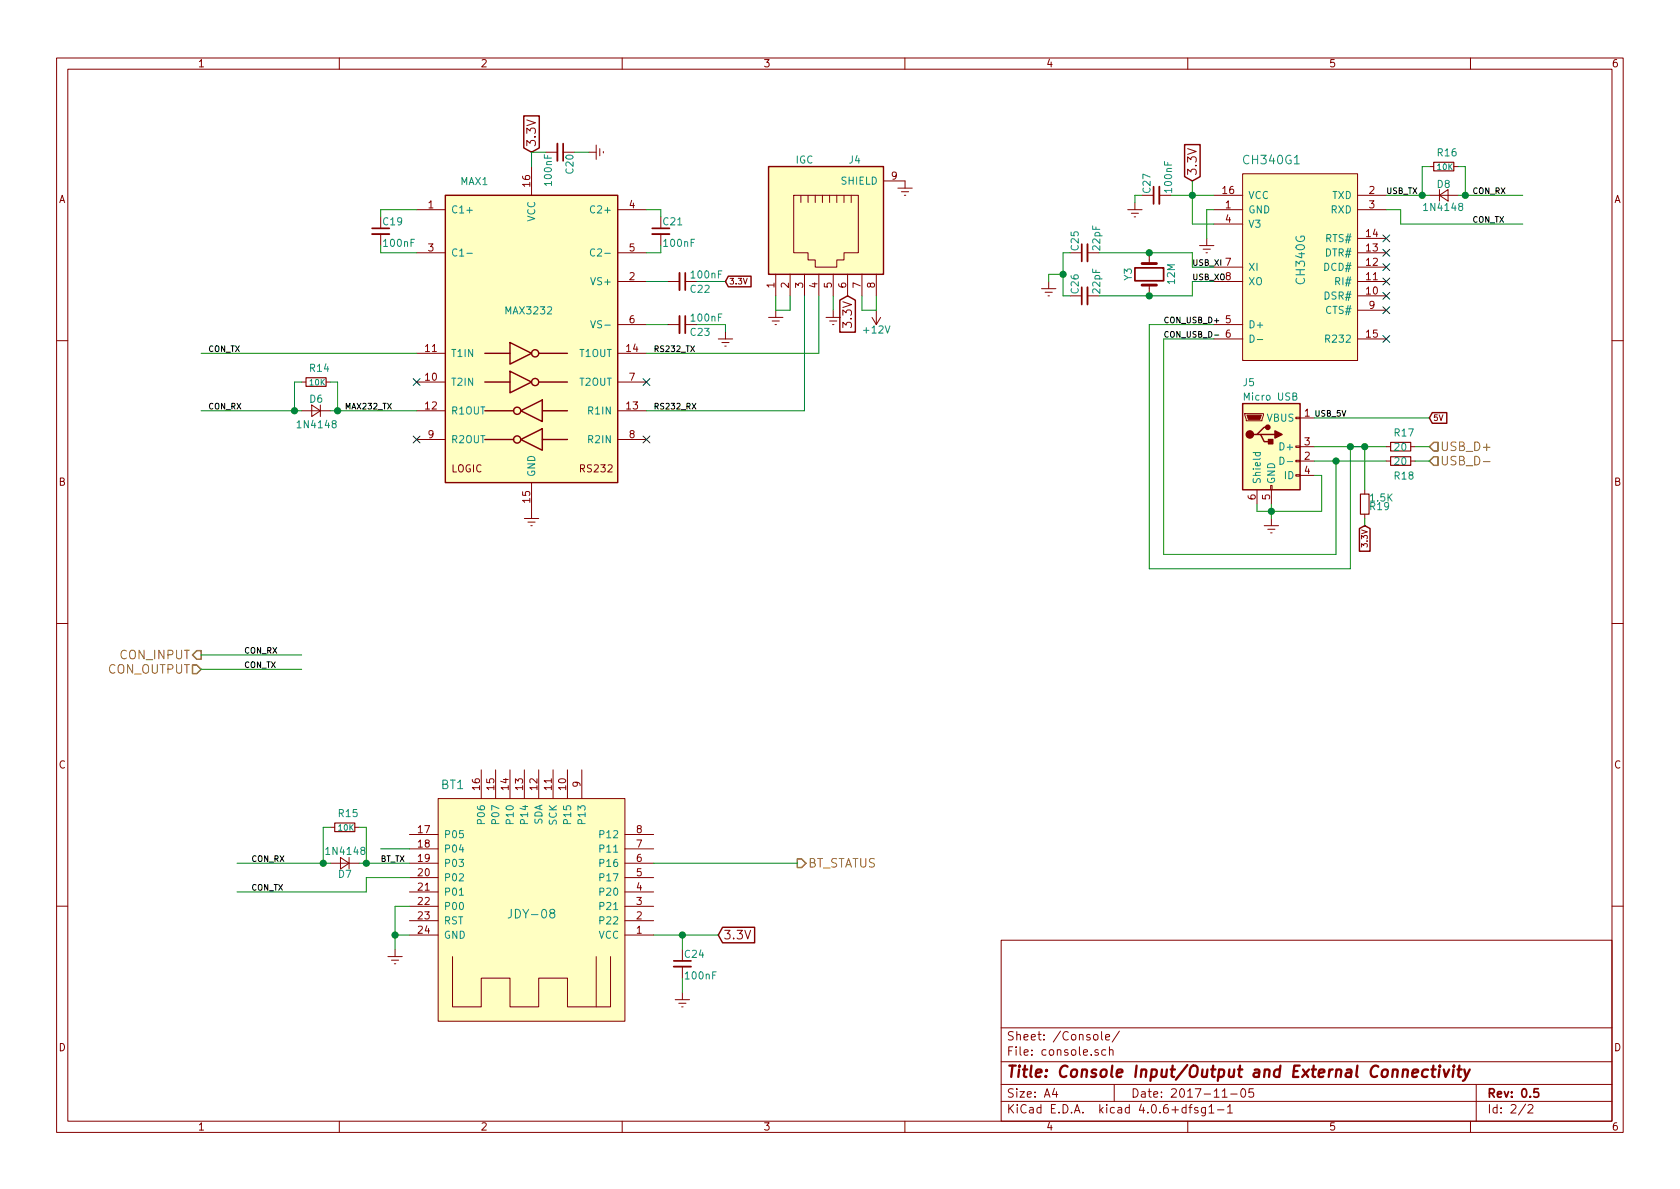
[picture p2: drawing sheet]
EESchema Schematic File Version 2
LIBS:power
LIBS:device
LIBS:transistors
LIBS:conn
LIBS:linear
LIBS:regul
LIBS:74xx
LIBS:cmos4000
LIBS:adc-dac
LIBS:memory
LIBS:xilinx
LIBS:microcontrollers
LIBS:dsp
LIBS:microchip
LIBS:analog_switches
LIBS:motorola
LIBS:texas
LIBS:intel
LIBS:audio
LIBS:interface
LIBS:digital-audio
LIBS:philips
LIBS:display
LIBS:cypress
LIBS:siliconi
LIBS:opto
LIBS:atmel
LIBS:contrib
LIBS:valves
LIBS:stm32
LIBS:ogntracker
LIBS:switches
LIBS:kedder
LIBS:ogntracker-cache
EELAYER 25 0
EELAYER END
$Descr A4 11693 8268
encoding utf-8
Sheet 2 2
Title "Console Input/Output and External Connectivity"
Date "2017-11-05"
Rev "0.5"
Comp ""
Comment1 ""
Comment2 ""
Comment3 ""
Comment4 ""
$EndDescr
$Comp
L MAX232 MAX1
U 1 1
P 3700 2350
F 0 "MAX1" H 3400 3450 50  0000 R CNN
F 1 "MAX3232" H 3850 2550 50  0000 R CNN
F 2 "Housings_SOIC:SOIC-16_3.9x9.9mm_Pitch1.27mm" H 3750 1300 50  0001 L CNN
F 3 "" H 3700 2450 50  0001 C CNN
	1    3700 2350
	1    0    0    -1  
$EndComp
Text GLabel 3700 1050 1    60   Input ~ 0
3.3V
$Comp
L Earth #PWR025
U 1 1
P 3700 3550
F 0 "#PWR025" H 3700 3300 50  0001 C CNN
F 1 "Earth" H 3700 3400 50  0001 C CNN
F 2 "" H 3700 3550 50  0001 C CNN
F 3 "" H 3700 3550 50  0001 C CNN
	1    3700 3550
	1    0    0    -1  
$EndComp
$Comp
L C_Small C21
U 1 1
P 4600 1600
F 0 "C21" H 4610 1670 50  0000 L CNN
F 1 "100nF" H 4610 1520 50  0000 L CNN
F 2 "Capacitors_SMD:C_0805" H 4600 1600 50  0001 C CNN
F 3 "" H 4600 1600 50  0001 C CNN
	1    4600 1600
	1    0    0    -1  
$EndComp
$Comp
L C_Small C19
U 1 1
P 2650 1600
F 0 "C19" H 2660 1670 50  0000 L CNN
F 1 "100nF" H 2660 1520 50  0000 L CNN
F 2 "Capacitors_SMD:C_0805" H 2650 1600 50  0001 C CNN
F 3 "" H 2650 1600 50  0001 C CNN
	1    2650 1600
	1    0    0    -1  
$EndComp
$Comp
L C_Small C22
U 1 1
P 4750 1950
F 0 "C22" V 4800 2000 50  0000 L CNN
F 1 "100nF" V 4700 2000 50  0000 L CNN
F 2 "Capacitors_SMD:C_0805" H 4750 1950 50  0001 C CNN
F 3 "" H 4750 1950 50  0001 C CNN
	1    4750 1950
	0    1    1    0   
$EndComp
$Comp
L C_Small C23
U 1 1
P 4750 2250
F 0 "C23" V 4800 2300 50  0000 L CNN
F 1 "100nF" V 4700 2300 50  0000 L CNN
F 2 "Capacitors_SMD:C_0805" H 4750 2250 50  0001 C CNN
F 3 "" H 4750 2250 50  0001 C CNN
	1    4750 2250
	0    1    1    0   
$EndComp
$Comp
L Earth #PWR026
U 1 1
P 5050 2300
F 0 "#PWR026" H 5050 2050 50  0001 C CNN
F 1 "Earth" H 5050 2150 50  0001 C CNN
F 2 "" H 5050 2300 50  0001 C CNN
F 3 "" H 5050 2300 50  0001 C CNN
	1    5050 2300
	1    0    0    -1  
$EndComp
$Comp
L RJ45 J4
U 1 1
P 5750 1600
F 0 "J4" H 5950 2100 50  0000 C CNN
F 1 "IGC" H 5600 2100 50  0000 C CNN
F 2 "OGN Tracker:RJ45_SOCKET_SHLD" H 5750 1600 50  0001 C CNN
F 3 "" H 5750 1600 50  0001 C CNN
	1    5750 1600
	1    0    0    -1  
$EndComp
$Comp
L Earth #PWR027
U 1 1
P 6300 1250
F 0 "#PWR027" H 6300 1000 50  0001 C CNN
F 1 "Earth" H 6300 1100 50  0001 C CNN
F 2 "" H 6300 1250 50  0001 C CNN
F 3 "" H 6300 1250 50  0001 C CNN
	1    6300 1250
	1    0    0    -1  
$EndComp
$Comp
L Earth #PWR028
U 1 1
P 5400 2150
F 0 "#PWR028" H 5400 1900 50  0001 C CNN
F 1 "Earth" H 5400 2000 50  0001 C CNN
F 2 "" H 5400 2150 50  0001 C CNN
F 3 "" H 5400 2150 50  0001 C CNN
	1    5400 2150
	1    0    0    -1  
$EndComp
$Comp
L +12V #PWR029
U 1 1
P 6100 2150
F 0 "#PWR029" H 6100 2000 50  0001 C CNN
F 1 "+12V" H 6100 2290 50  0000 C CNN
F 2 "" H 6100 2150 50  0001 C CNN
F 3 "" H 6100 2150 50  0001 C CNN
	1    6100 2150
	-1   0    0    1   
$EndComp
$Comp
L Earth #PWR030
U 1 1
P 5800 2150
F 0 "#PWR030" H 5800 1900 50  0001 C CNN
F 1 "Earth" H 5800 2000 50  0001 C CNN
F 2 "" H 5800 2150 50  0001 C CNN
F 3 "" H 5800 2150 50  0001 C CNN
	1    5800 2150
	1    0    0    -1  
$EndComp
Text GLabel 5900 2050 3    60   Input ~ 0
3.3V
$Comp
L C_Small C20
U 1 1
P 3900 1050
F 0 "C20" H 3910 1120 50  0000 L CNN
F 1 "100nF" H 3910 970 50  0000 L CNN
F 2 "Capacitors_SMD:C_0805" H 3900 1050 50  0001 C CNN
F 3 "" H 3900 1050 50  0001 C CNN
	1    3900 1050
	0    1    1    0   
$EndComp
$Comp
L Earth #PWR031
U 1 1
P 4100 1050
F 0 "#PWR031" H 4100 800 50  0001 C CNN
F 1 "Earth" H 4100 900 50  0001 C CNN
F 2 "" H 4100 1050 50  0001 C CNN
F 3 "" H 4100 1050 50  0001 C CNN
	1    4100 1050
	0    -1   -1   0   
$EndComp
$Comp
L D_Small D6
U 1 1
P 2200 2850
F 0 "D6" H 2150 2800 50  0000 L TNN
F 1 "1N4148" H 2050 2950 50  0000 L CNN
F 2 "Diodes_SMD:D_1206" V 2200 2850 50  0001 C CNN
F 3 "" V 2200 2850 50  0001 C CNN
	1    2200 2850
	-1   0    0    1   
$EndComp
$Comp
L R_Small R14
U 1 1
P 2200 2650
F 0 "R14" V 2100 2600 50  0000 L CNN
F 1 "10K" V 2200 2600 40  0000 L CNN
F 2 "Resistors_SMD:R_0805" H 2200 2650 50  0001 C CNN
F 3 "" H 2200 2650 50  0001 C CNN
	1    2200 2650
	0    1    1    0   
$EndComp
Text HLabel 1400 4550 0    60   Output ~ 0
CON_INPUT
Text HLabel 1400 4650 0    60   Input ~ 0
CON_OUTPUT
$Comp
L JDY-08 BT1
U 1 1
P 3700 6300
F 0 "BT1" H 3150 7150 60  0000 C CNN
F 1 "JDY-08" H 3700 6250 60  0000 C CNN
F 2 "OGN Tracker:JDY-08" H 3900 5850 60  0001 C CNN
F 3 "" H 3900 5850 60  0001 C CNN
	1    3700 6300
	1    0    0    -1  
$EndComp
$Comp
L CH340G CH340G1
U 1 1
P 9000 1800
F 0 "CH340G1" H 8850 2500 60  0000 C CNN
F 1 "CH340G" V 9050 1800 60  0000 C CNN
F 2 "Housings_SOIC:SOIC-16_3.9x9.9mm_Pitch1.27mm" H 9000 1800 60  0001 C CNN
F 3 "" H 9000 1800 60  0001 C CNN
	1    9000 1800
	1    0    0    -1  
$EndComp
$Comp
L USB_OTG J5
U 1 1
P 8850 3100
F 0 "J5" H 8650 3550 50  0000 L CNN
F 1 "Micro USB" H 8650 3450 50  0000 L CNN
F 2 "OGN Tracker:USB_Micro" H 9000 3050 50  0001 C CNN
F 3 "" H 9000 3050 50  0001 C CNN
	1    8850 3100
	1    0    0    -1  
$EndComp
$Comp
L Crystal Y3
U 1 1
P 8000 1900
F 0 "Y3" H 8000 2050 50  0000 C CNN
F 1 "12M" H 8000 1750 50  0000 C CNN
F 2 "Crystals:Crystal_HC49-4H_Vertical" H 8000 1900 50  0001 C CNN
F 3 "" H 8000 1900 50  0001 C CNN
	1    8000 1900
	0    -1   -1   0   
$EndComp
Text Label 1700 4550 0    40   ~ 0
CON_RX
Text Label 1700 4650 0    40   ~ 0
CON_TX
Text Label 10250 1350 0    40   ~ 0
CON_RX
Text Label 10250 1550 0    40   ~ 0
CON_TX
$Comp
L D_Small D8
U 1 1
P 10050 1350
F 0 "D8" H 10000 1430 50  0000 L CNN
F 1 "1N4148" H 9900 1270 50  0000 L CNN
F 2 "Diodes_SMD:D_1206" V 10050 1350 50  0001 C CNN
F 3 "" V 10050 1350 50  0001 C CNN
	1    10050 1350
	1    0    0    -1  
$EndComp
$Comp
L R_Small R16
U 1 1
P 10050 1150
F 0 "R16" V 9950 1100 50  0000 L CNN
F 1 "10K" V 10050 1100 40  0000 L CNN
F 2 "Resistors_SMD:R_0805" H 10050 1150 50  0001 C CNN
F 3 "" H 10050 1150 50  0001 C CNN
	1    10050 1150
	0    1    1    0   
$EndComp
$Comp
L C_Small C26
U 1 1
P 7550 2050
F 0 "C26" H 7560 2120 50  0000 L CNN
F 1 "22pF" H 7560 1970 50  0000 L CNN
F 2 "Capacitors_SMD:C_0603_HandSoldering" H 7550 2050 50  0001 C CNN
F 3 "" H 7550 2050 50  0001 C CNN
	1    7550 2050
	0    -1   -1   0   
$EndComp
$Comp
L C_Small C25
U 1 1
P 7550 1750
F 0 "C25" H 7560 1820 50  0000 L CNN
F 1 "22pF" H 7560 1670 50  0000 L CNN
F 2 "Capacitors_SMD:C_0603_HandSoldering" H 7550 1750 50  0001 C CNN
F 3 "" H 7550 1750 50  0001 C CNN
	1    7550 1750
	0    -1   -1   0   
$EndComp
$Comp
L Earth #PWR032
U 1 1
P 7300 1950
F 0 "#PWR032" H 7300 1700 50  0001 C CNN
F 1 "Earth" H 7300 1800 50  0001 C CNN
F 2 "" H 7300 1950 50  0001 C CNN
F 3 "" H 7300 1950 50  0001 C CNN
	1    7300 1950
	1    0    0    -1  
$EndComp
$Comp
L Earth #PWR033
U 1 1
P 8400 1650
F 0 "#PWR033" H 8400 1400 50  0001 C CNN
F 1 "Earth" H 8400 1500 50  0001 C CNN
F 2 "" H 8400 1650 50  0001 C CNN
F 3 "" H 8400 1650 50  0001 C CNN
	1    8400 1650
	1    0    0    -1  
$EndComp
Text GLabel 8300 1250 1    60   Input ~ 0
3.3V
Text GLabel 9950 2900 2    40   Input ~ 0
5V
$Comp
L Earth #PWR034
U 1 1
P 8850 3600
F 0 "#PWR034" H 8850 3350 50  0001 C CNN
F 1 "Earth" H 8850 3450 50  0001 C CNN
F 2 "" H 8850 3600 50  0001 C CNN
F 3 "" H 8850 3600 50  0001 C CNN
	1    8850 3600
	1    0    0    -1  
$EndComp
NoConn ~ 4500 2650
NoConn ~ 4500 3050
NoConn ~ 2900 2650
NoConn ~ 2900 3050
NoConn ~ 9650 2350
NoConn ~ 9650 2150
NoConn ~ 9650 2050
NoConn ~ 9650 1950
NoConn ~ 9650 1850
NoConn ~ 9650 1750
NoConn ~ 9650 1650
Text GLabel 5000 6500 2    60   Input ~ 0
3.3V
$Comp
L Earth #PWR035
U 1 1
P 2750 6600
F 0 "#PWR035" H 2750 6350 50  0001 C CNN
F 1 "Earth" H 2750 6450 50  0001 C CNN
F 2 "" H 2750 6600 50  0001 C CNN
F 3 "" H 2750 6600 50  0001 C CNN
	1    2750 6600
	1    0    0    -1  
$EndComp
Wire Wire Line
	4500 1450 4600 1450
Wire Wire Line
	4600 1450 4600 1500
Wire Wire Line
	4500 1750 4600 1750
Wire Wire Line
	4600 1750 4600 1700
Wire Wire Line
	2900 1450 2650 1450
Wire Wire Line
	2650 1450 2650 1500
Wire Wire Line
	2900 1750 2650 1750
Wire Wire Line
	2650 1750 2650 1700
Wire Wire Line
	4500 2250 4650 2250
Wire Wire Line
	4850 2250 5050 2250
Wire Wire Line
	4850 1950 5050 1950
Wire Wire Line
	4500 1950 4650 1950
Wire Wire Line
	5400 2050 5400 2150
Wire Wire Line
	5500 2050 5500 2150
Wire Wire Line
	5500 2150 5400 2150
Wire Wire Line
	6100 2050 6100 2150
Wire Wire Line
	6000 2050 6000 2150
Wire Wire Line
	6000 2150 6100 2150
Wire Wire Line
	4500 2850 5600 2850
Wire Wire Line
	4500 2450 5700 2450
Wire Wire Line
	5800 2050 5800 2150
Wire Wire Line
	2900 2450 1400 2450
Wire Wire Line
	2100 4550 1400 4550
Wire Wire Line
	1400 4650 2100 4650
Wire Wire Line
	3700 1150 3700 1050
Wire Wire Line
	3700 1050 3800 1050
Wire Wire Line
	4100 1050 4000 1050
Wire Wire Line
	2300 2850 2900 2850
Wire Wire Line
	2100 2650 2050 2650
Wire Wire Line
	2050 2650 2050 2850
Connection ~ 2050 2850
Wire Wire Line
	2300 2650 2350 2650
Wire Wire Line
	2350 2650 2350 2850
Connection ~ 2350 2850
Wire Wire Line
	1400 2850 2100 2850
Wire Wire Line
	5700 2450 5700 2050
Wire Wire Line
	5600 2850 5600 2050
Wire Wire Line
	9650 1350 9950 1350
Wire Wire Line
	10150 1350 10600 1350
Wire Wire Line
	9950 1150 9900 1150
Wire Wire Line
	9900 1150 9900 1350
Connection ~ 9900 1350
Wire Wire Line
	10150 1150 10200 1150
Wire Wire Line
	10200 1150 10200 1350
Connection ~ 10200 1350
Wire Wire Line
	9650 1450 9750 1450
Wire Wire Line
	9750 1450 9750 1550
Wire Wire Line
	9750 1550 10600 1550
Wire Wire Line
	7300 1900 7300 1950
Wire Wire Line
	8150 1350 8450 1350
Wire Wire Line
	8300 1250 8300 1550
Wire Wire Line
	8300 1550 8450 1550
Wire Wire Line
	8450 1450 8400 1450
Wire Wire Line
	8400 1450 8400 1650
Connection ~ 8300 1350
Wire Wire Line
	7650 2050 8300 2050
Wire Wire Line
	8300 2050 8300 1950
Wire Wire Line
	8300 1950 8450 1950
Connection ~ 8000 2050
Wire Wire Line
	7650 1750 8300 1750
Wire Wire Line
	8300 1750 8300 1850
Wire Wire Line
	8300 1850 8450 1850
Connection ~ 8000 1750
Wire Wire Line
	7400 2050 7450 2050
Wire Wire Line
	7400 1750 7400 2050
Wire Wire Line
	7400 1750 7450 1750
Wire Wire Line
	7300 1900 7400 1900
Connection ~ 7400 1900
Wire Wire Line
	8100 2350 8450 2350
Wire Wire Line
	8000 2250 8450 2250
Wire Wire Line
	8850 3500 8850 3600
Wire Wire Line
	8750 3500 8750 3550
Wire Wire Line
	8750 3550 9200 3550
Connection ~ 8850 3550
Wire Wire Line
	4550 6500 5000 6500
Wire Wire Line
	2850 6500 2750 6500
Wire Wire Line
	2750 6300 2750 6600
Wire Wire Line
	2850 6300 2750 6300
Connection ~ 2750 6500
Wire Wire Line
	2500 6000 2850 6000
$Comp
L D_Small D7
U 1 1
P 2400 6000
F 0 "D7" H 2350 6080 50  0000 L CNN
F 1 "1N4148" H 2250 5920 50  0000 L CNN
F 2 "Diodes_SMD:D_1206" V 2400 6000 50  0001 C CNN
F 3 "" V 2400 6000 50  0001 C CNN
	1    2400 6000
	-1   0    0    1   
$EndComp
$Comp
L R_Small R15
U 1 1
P 2400 5750
F 0 "R15" V 2300 5700 50  0000 L CNN
F 1 "10K" V 2400 5700 40  0000 L CNN
F 2 "Resistors_SMD:R_0805" H 2400 5750 50  0001 C CNN
F 3 "" H 2400 5750 50  0001 C CNN
	1    2400 5750
	0    1    1    0   
$EndComp
Wire Wire Line
	1650 6000 2300 6000
Wire Wire Line
	2300 5750 2250 5750
Wire Wire Line
	2250 5750 2250 6000
Connection ~ 2250 6000
Wire Wire Line
	2500 5750 2550 5750
Wire Wire Line
	2550 5750 2550 6000
Connection ~ 2550 6000
Text Label 1750 6000 0    40   ~ 0
CON_RX
Wire Wire Line
	2650 5900 2850 5900
Wire Wire Line
	2550 6200 1650 6200
Text Label 1750 6200 0    40   ~ 0
CON_TX
Text Label 1450 2450 0    40   ~ 0
CON_TX
Text Label 1450 2850 0    40   ~ 0
CON_RX
Text HLabel 5550 6000 2    60   Output ~ 0
BT_STATUS
Wire Wire Line
	4550 6000 5550 6000
Text Label 8100 2250 0    40   ~ 0
CON_USB_D+
Text Label 8100 2350 0    40   ~ 0
CON_USB_D-
Wire Wire Line
	9150 3200 9650 3200
Wire Wire Line
	9300 3200 9300 3850
Wire Wire Line
	9150 3100 9650 3100
Wire Wire Line
	9400 3100 9400 3950
Wire Wire Line
	9150 2900 9950 2900
$Comp
L C_Small C24
U 1 1
P 4750 6700
F 0 "C24" H 4760 6770 50  0000 L CNN
F 1 "100nF" H 4760 6620 50  0000 L CNN
F 2 "Capacitors_SMD:C_0805" H 4750 6700 50  0001 C CNN
F 3 "" H 4750 6700 50  0001 C CNN
	1    4750 6700
	1    0    0    -1  
$EndComp
$Comp
L Earth #PWR036
U 1 1
P 4750 6900
F 0 "#PWR036" H 4750 6650 50  0001 C CNN
F 1 "Earth" H 4750 6750 50  0001 C CNN
F 2 "" H 4750 6900 50  0001 C CNN
F 3 "" H 4750 6900 50  0001 C CNN
	1    4750 6900
	1    0    0    -1  
$EndComp
Wire Wire Line
	4750 6900 4750 6800
Wire Wire Line
	4750 6600 4750 6500
Connection ~ 4750 6500
Wire Wire Line
	8100 2350 8100 3850
Wire Wire Line
	8100 3850 9300 3850
Wire Wire Line
	9400 3950 8000 3950
Wire Wire Line
	8000 3950 8000 2250
$Comp
L C_Small C27
U 1 1
P 8050 1350
F 0 "C27" H 8060 1420 50  0000 L CNN
F 1 "100nF" H 8060 1270 50  0000 L CNN
F 2 "Capacitors_SMD:C_1206" H 8050 1350 50  0001 C CNN
F 3 "" H 8050 1350 50  0001 C CNN
	1    8050 1350
	0    -1   -1   0   
$EndComp
$Comp
L Earth #PWR037
U 1 1
P 7900 1400
F 0 "#PWR037" H 7900 1150 50  0001 C CNN
F 1 "Earth" H 7900 1250 50  0001 C CNN
F 2 "" H 7900 1400 50  0001 C CNN
F 3 "" H 7900 1400 50  0001 C CNN
	1    7900 1400
	1    0    0    -1  
$EndComp
Wire Wire Line
	7950 1350 7900 1350
Wire Wire Line
	7900 1350 7900 1400
Text Label 2400 2850 0    40   ~ 0
MAX232_TX
Text Label 9650 1350 0    40   ~ 0
USB_TX
Text Label 2650 6000 0    40   ~ 0
BT_TX
Text Label 4550 2850 0    40   ~ 0
RS232_RX
Text Label 4550 2450 0    40   ~ 0
RS232_TX
Text Label 8300 1850 0    40   ~ 0
USB_XI
Text Label 8300 1950 0    40   ~ 0
USB_XO
Text Label 9150 2900 0    40   ~ 0
USB_5V
Text GLabel 5050 1950 2    40   Input ~ 0
3.3V
Wire Wire Line
	2850 6100 2550 6100
Wire Wire Line
	2550 6100 2550 6200
Wire Wire Line
	5050 2250 5050 2300
Text HLabel 9950 3100 2    60   Input ~ 0
USB_D+
Text HLabel 9950 3200 2    60   Input ~ 0
USB_D-
Connection ~ 9300 3200
Connection ~ 9400 3100
Wire Wire Line
	9150 3300 9200 3300
Wire Wire Line
	9200 3300 9200 3550
$Comp
L R_Small R17
U 1 1
P 9750 3100
F 0 "R17" V 9650 3050 50  0000 L CNN
F 1 "20" V 9850 3050 50  0000 L CNN
F 2 "Resistors_SMD:R_0805" H 9750 3100 50  0001 C CNN
F 3 "" H 9750 3100 50  0001 C CNN
	1    9750 3100
	0    1    1    0   
$EndComp
$Comp
L R_Small R18
U 1 1
P 9750 3200
F 0 "R18" V 9850 3150 50  0000 L CNN
F 1 "20" V 9650 3150 50  0000 L CNN
F 2 "Resistors_SMD:R_0805" H 9750 3200 50  0001 C CNN
F 3 "" H 9750 3200 50  0001 C CNN
	1    9750 3200
	0    1    1    0   
$EndComp
Wire Wire Line
	9850 3200 9950 3200
Wire Wire Line
	9850 3100 9950 3100
$Comp
L R_Small R19
U 1 1
P 9500 3500
F 0 "R19" H 9530 3520 50  0000 L CNN
F 1 "1.5K" H 9530 3460 50  0000 L CNN
F 2 "Resistors_SMD:R_0805" H 9500 3500 50  0001 C CNN
F 3 "" H 9500 3500 50  0001 C CNN
	1    9500 3500
	1    0    0    1   
$EndComp
Wire Wire Line
	9400 3100 9500 3100
Connection ~ 9500 3100
Text GLabel 9500 3650 3    40   Input ~ 0
3.3V
Wire Wire Line
	9500 3650 9500 3600
Wire Wire Line
	9500 3100 9500 3400
$EndSCHEMATC
